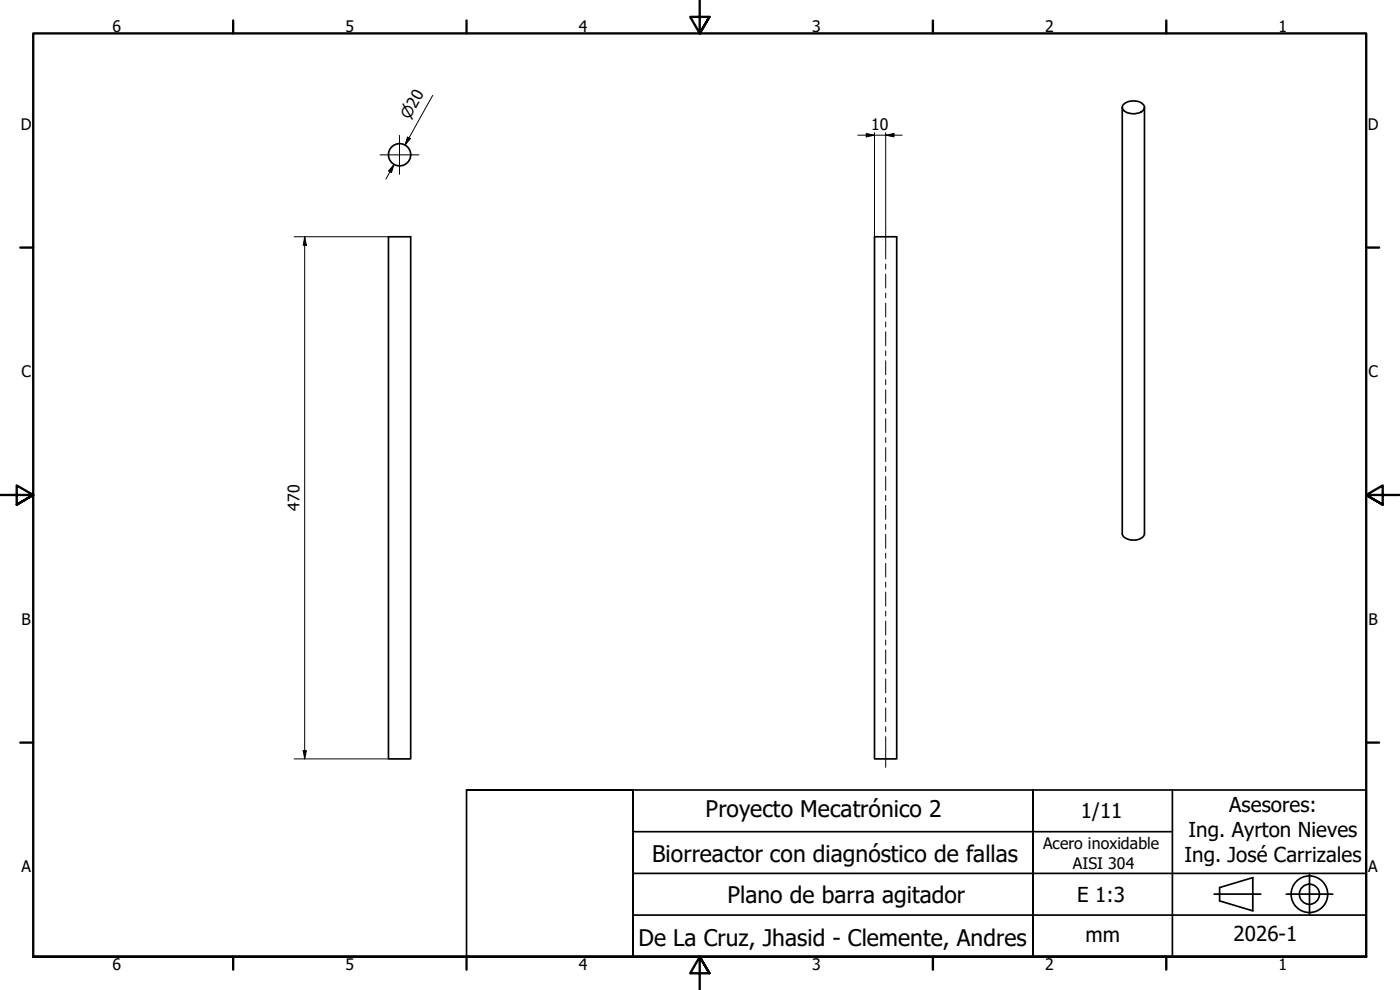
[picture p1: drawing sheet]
<svg xmlns="http://www.w3.org/2000/svg" width="420mm" height="297mm" viewBox="0 0 420 297" stroke-linecap="round" stroke-linejoin="round" font-family="sans-serif">
<!-- layer: Visible (ISO) -->
<g fill="none" stroke="#000" stroke-width=".51">
<path d="M336.8 32.2v127.9a3.3 3.3 0 0 0 4 1.9l2.1-.8 .6-1.1v-127.9M337.1 31.5a4.4 4.4 0 0 1 6.3 .3 2.28 2.28 0 0 1-2.6 2.3 3.7 3.7 0 0 1-3.9-1.5zM116.6 71h6.7v156.7h-6.7zM262.4 71h6.7v156.7h-6.7z"/>
<circle cx="119.9" cy="46.4" r="3.3"/>
</g>
<!-- layer: Border (ISO) -->
<g fill="none" stroke="#000" stroke-width=".7">
<path d="M70 6.1v3.9M140 6.1v3.9M210 0v10l-2.9-4.9h5.8l-2.9 4.9 2.9-4.9M280 6.1v3.9M350 6.1v3.9M6.1 74.3h3.9M410 74.3h3.9M0 148.5h10l-5-2.8v5.7l5-2.9-5 2.9M420 148.5h-10l5-2.8v5.7l-5-2.9 5 2.9M6.1 222.8h3.9M410 222.8h3.9M10 287.1v-277.1h400v277.1h-400h400"/>
<path d="M70 287.1v3.8M140 287.1v3.8M212.9 292l-2.9-4.9 2.9 4.9h-5.8l2.9-4.9v9.9M280 287.1v3.8M350 287.1v3.8"/>
</g>
<!-- layer: Title (ISO) -->
<g fill="none" stroke="#000" stroke-width=".51">
<path d="M140 237h50h-50v50.1h50v-50.1M190 237v50.1zM190 237h220v50.1h-220zM310 237v50.1v-50.1M351.9 237v50.1h-41.9M190 249.5h161.9M310 257v20M190 262.1h220M190 274.6h220M310 262.1v12.5M364.4 268.3h14M366 266.3l10-3v10l-10-3z"/>
<path d="M386 268.3h14M393 262.1v12.3"/>
<circle cx="393" cy="268.3" r="5.5"/>
<circle cx="393" cy="268.3" r="3"/>
</g>
<!-- layer: Centerline (ISO) -->
<g fill="none" stroke="#000" stroke-width=".3">
<path d="M265.8 68.6v9.1M265.8 79.2v1.6M265.8 82.2v4.2M265.8 87.9v1.5M265.8 90.9v4.2M265.8 96.6v1.5M265.8 99.6v4.1M265.8 105.3v1.4M265.8 108.3v4.1M265.8 113.9v1.5M265.8 117v4.1M265.8 122.6v1.5"/>
<path d="M265.8 125.6v4.2M265.8 131.3v1.5M265.8 134.3v4.2M265.8 139.9v1.6M265.8 143v4.1M265.8 148.6v1.6M265.8 151.6v4.2M265.8 157.3v1.5M265.8 160.3v4.2M265.8 166v1.5M265.8 169v4.2M265.8 174.7v1.5"/>
<path d="M265.8 177.7v4.1M265.8 183.4v1.4M265.8 186.4v4.1M265.8 192v1.5M265.8 195v4.2M265.8 200.7v1.5M265.8 203.7v4.2M265.8 209.3v1.6M265.8 212.4v4.1M265.8 218v1.6M265.8 221v9.2"/>
</g>
<!-- layer: Center Mark (ISO) -->
<path d="M114 46.5h11.7M119.9 40.6v11.7" fill="none" stroke="#000" stroke-width=".3"/>
<!-- layer: Dimension (ISO) -->
<g fill="none" stroke="#000" stroke-width=".3">
<path d="M129.9 28.6l-8.4 14.9 1.2-2.1M262.4 39.8v31.2M265.8 39.8v28.8M118.2 49.4l-.7 2.4-.9-.5zM118.2 49.4l-2.4 4.3M122.3 41.1l.9 .5-1.7 1.9zM257.4 40.6h13.4M260 40.1l2.4 .5-2.4 .5zM265.8 40.6l2.5-.5v1zM88.3 71h28.3M91.4 71l.5 2.6h-.9zM91.4 71v156.7"/>
<path d="M88.3 227.7h28.3M91 225.2h.9l-.5 2.5z"/>
</g>
<path d="M118.2 49.4l-.7 2.4-.9-.5zM122.3 41.1l.9 .5-1.7 1.9zM260 40.1l2.4 .5-2.4 .5zM265.8 40.6l2.5-.5v1zM91.4 71l.5 2.6h-.9zM91 225.2h.9l-.5 2.5z" fill="#000"/>
<g font-size="6.9">
<text x="211.8" y="245.2">Proyecto Mecatrónico 2</text>
<text x="195.7" y="258.7">Biorreactor con diagnóstico de fallas</text>
<text x="218.4" y="270.9">Plano de barra agitador</text>
<text x="191.6" y="283.8">De La Cruz, Jhasid - Clemente, Andres</text>
</g>
<g font-size="6.2">
<text x="324.4" y="245.5">1/11</text>
<text x="368.9" y="243.7">Asesores:</text>
<text x="356.7" y="251.1">Ing. Ayrton Nieves</text>
<text x="355.5" y="258.5">Ing. José Carrizales</text>
<text x="323.3" y="270.6">E 1:3</text>
<text x="325.8" y="282.8">mm</text>
<text x="370.2" y="282.4">2026-1</text>
</g>
<g font-size="4.8">
<text x="33.7" y="9.6">6</text>
<text x="103.7" y="9.6">5</text>
<text x="173.7" y="9.6">4</text>
<text x="243.7" y="9.6">3</text>
<text x="313.7" y="9.6">2</text>
<text x="383.7" y="9.6">1</text>
<text x="6.2" y="38.9">D</text>
<text x="261.5" y="39">10</text>
<text x="410.5" y="38.9">D</text>
<text x="6.4" y="113.1">C</text>
<text x="410.7" y="113.1">C</text>
<text x="89.9" y="153.3" transform="rotate(-90 89.9 153.3)">470</text>
<text x="6.4" y="187.4">B</text>
<text x="410.7" y="187.4">B</text>
<text x="313.1" y="254.9">Acero inoxidable</text>
<text x="6.4" y="261.7">A</text>
<text x="321.9" y="260.7">AISI 304</text>
<text x="410.7" y="261.7">A</text>
<text x="33.7" y="290.9">6</text>
<text x="103.7" y="290.9">5</text>
<text x="173.7" y="290.9">4</text>
<text x="243.7" y="290.9">3</text>
<text x="313.7" y="290.9">2</text>
<text x="383.7" y="290.9">1</text>
</g>
<text font-size="4.6" x="122.9" y="36.1" transform="rotate(-61 122.9 36.1)">⌀20</text>
</svg>
